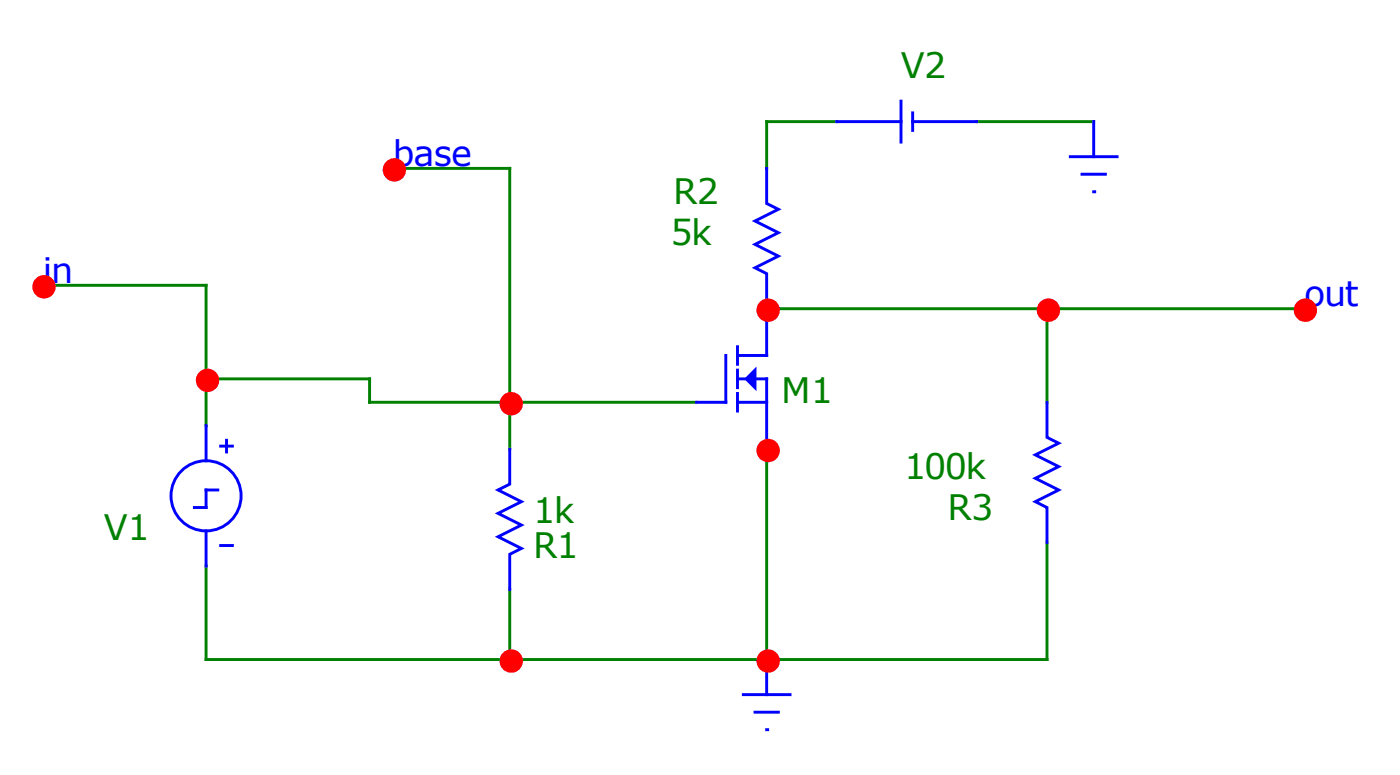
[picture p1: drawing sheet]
<svg xmlns="http://www.w3.org/2000/svg" width="127mm" height="70mm" viewBox="0 0 127 70" stroke-linecap="round" stroke-linejoin="round" font-family="sans-serif">
<path d="M35.6 15.2h10.6v25.4M75.8 11h-6.4v4.2M88.5 11h10.6M3.9 25.8h14.8v12.7M18.7 34.3h14.8v2.1h29.6M69.4 27.9h48.7M94.8 27.9v8.5M46.2 53.3v6.4M69.4 40.6v19.1M94.8 49.1v10.6h-76.1v-8.5" fill="none" stroke="#008000" stroke-width=".26"/>
<g fill="none" stroke="#00f" stroke-width=".26">
<path d="M69.4 15.2v3.2l1.1 .5-2.1 1.1 2.1 1.1-2.1 1 2.1 1.1-2.1 1 1 .6v7.4h-2.6M75.8 11h5.8M81.6 9.2v3.7M82.7 11h5.8M82.7 10.2v1.6M97 14.2h4.2M98 15.8h2.1M99.1 17.4h.1M99.1 11v3.2M18.7 38.5v3.2M20.5 39.8v1.1M65.7 32.2v4.2h-2.6"/>
<path d="M66.8 34.3h2.6v6.3M66.8 36.4h2.6M66.8 31.4v1.6M66.8 33.5v1.6M66.8 35.6v1.6M94.8 36.4v3.2l1.1 .5-2.1 1.1 2.1 1-2.1 1.1 2.1 1-2.1 1.1 1 .5v3.2M18.7 48v3.2M19.7 44.3h-1v1.6h-1.1M20 49.4h1M20 40.4h1M46.2 40.6v3.2l-1.1 .5 2.1 1.1-2.1 1 2.1 1.1-2.1 1.1 2.1 1-1 .5v3.2M69.4 59.7v3.1"/>
<path d="M67.3 62.8h4.3M68.4 64.4h2.1M69.4 66h.1"/>
<circle cx="18.7" cy="44.9" r="3.2"/>
</g>
<path d="M67.6 34.3l.8-.8v1.6z" fill="#00f" stroke="#00f" stroke-width=".26"/>
<g fill="#f00" stroke="#f00" stroke-width=".26">
<circle cx="69.6" cy="28.1" r=".93"/>
<circle cx="95" cy="28.1" r=".93"/>
<circle cx="18.8" cy="34.4" r=".93"/>
<circle cx="46.3" cy="36.5" r=".93"/>
<circle cx="69.6" cy="40.8" r=".93"/>
<circle cx="46.3" cy="59.8" r=".93"/>
<circle cx="69.6" cy="59.8" r=".93"/>
<circle cx="4" cy="25.9" r=".93"/>
<circle cx="35.7" cy="15.4" r=".93"/>
<circle cx="118.2" cy="28.1" r=".93"/>
</g>
<g font-size="3.2" fill="#008000">
<text x="81.6" y="7.1">V2</text>
<text x="60.7" y="22.1">5k</text>
<text x="61" y="18.5">R2</text>
<text x="70.8" y="36.5">M1</text>
<text x="48.3" y="47.3">1k</text>
<text x="81.9" y="43.3">100k</text>
<text x="85.8" y="47">R3</text>
<text x="9.4" y="48.9">V1</text>
<text x="48.3" y="50.5">R1</text>
</g>
<g font-size="3.2" fill="#00f">
<text x="35.6" y="15">base</text>
<text x="3.9" y="25.6">in</text>
<text x="118.1" y="27.7">out</text>
</g>
</svg>
